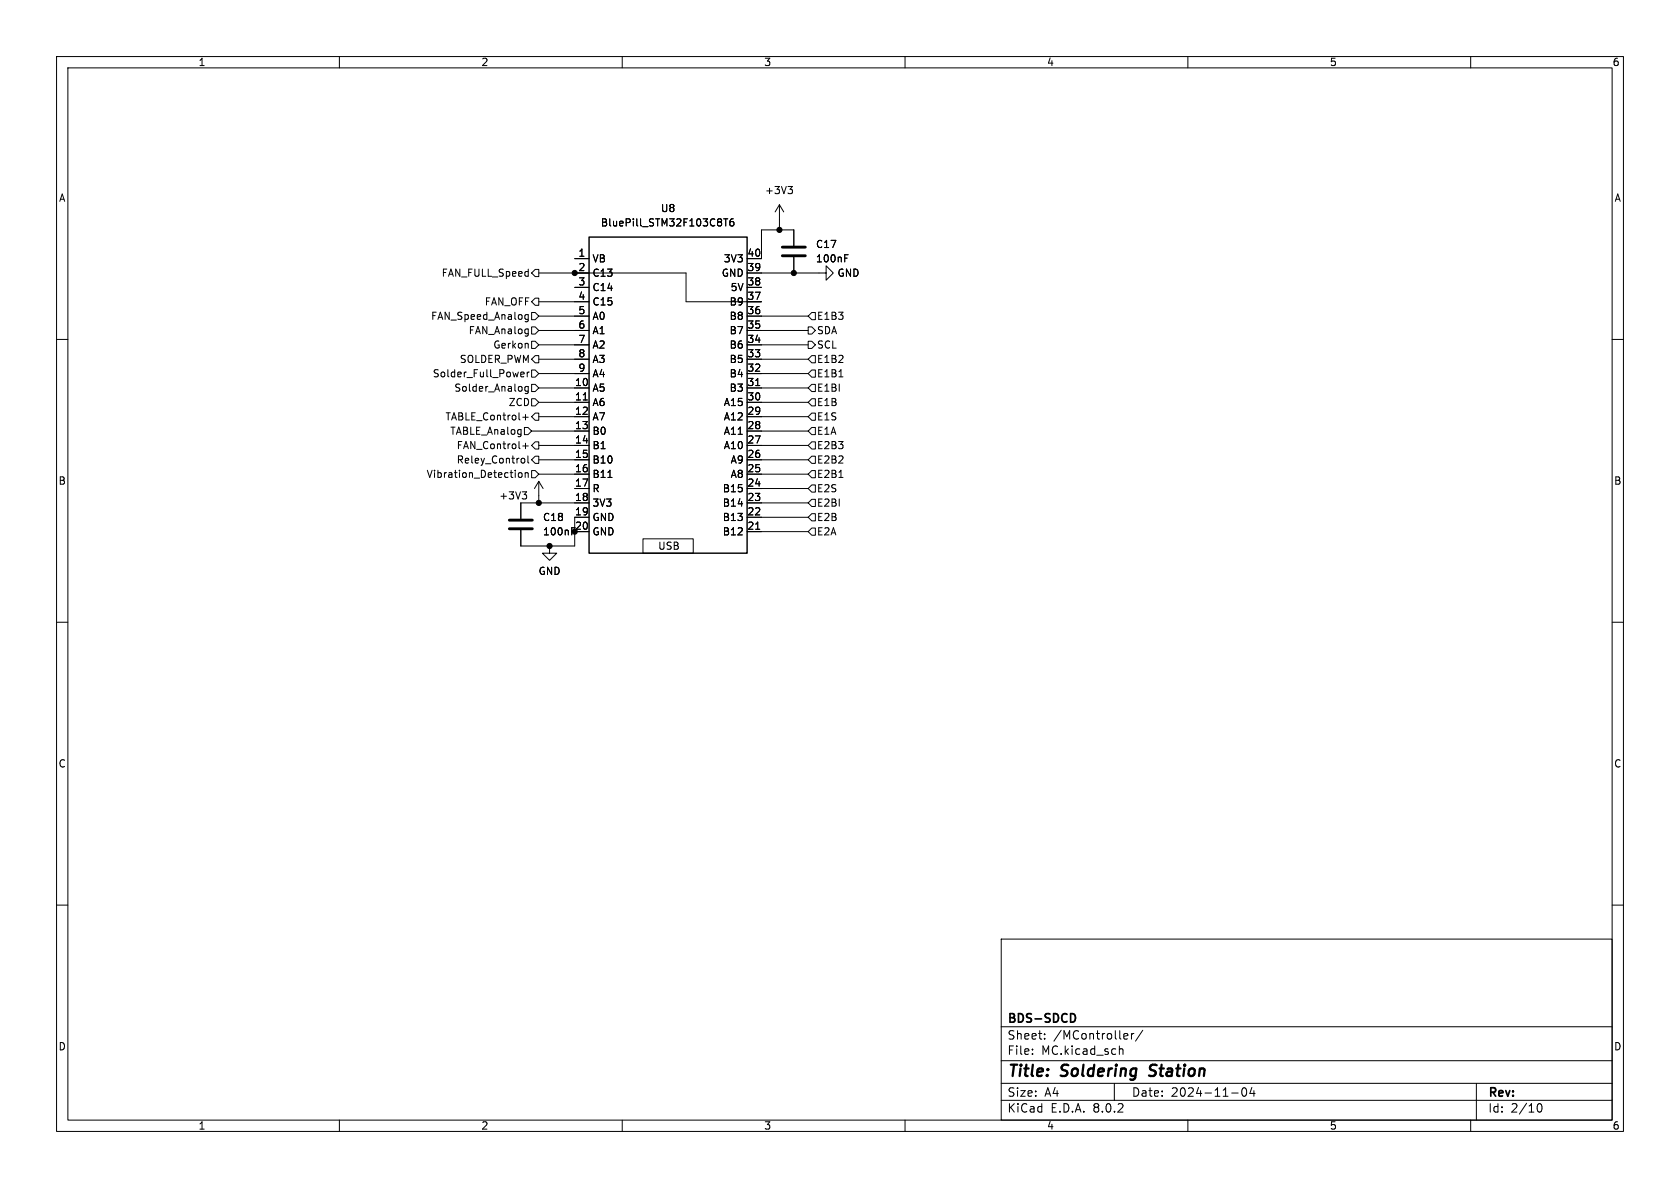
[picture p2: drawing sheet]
<svg xmlns="http://www.w3.org/2000/svg" width="297mm" height="210mm" viewBox="0 0 297 210" stroke-linecap="round" stroke-linejoin="round" font-family="sans-serif">
<g fill="none" stroke="#000" stroke-width=".18">
<path d="M10 10h277v190h-277zM12 12h273v186h-273zM60 10v2M110 10v2M160 10v2M210 10v2M260 10v2M127.9 38.7h.8M128.3 38.7v1.2M129.6 38.7h-.3a.86 .86 0 0 0 0 1.2l.4-.1 .1-.4-.3-.2h-.4l-.1 .2M137.8 36.2l-.8 1.3M137.8 36.2v4.4"/>
<path d="M137.8 36.2l.8 1.3M139.3 33h.8l-.4 .4M139.9 33.4l.2 .3v.3l-.2 .2M10 60h2M93.3 58.2h.1M93.4 55.6v1l-.3 .3-.3-.1M93.4 58.2v1l-.1 .2M93.4 55.7l-.4-.1-.2 .3 .1 .5h.5M93.4 58.9l-.1 .1M94 57.8h.6l.6 .6-.6 .7h-.6zM94 55.2h.6l.6 .7-.6 .6h-.6zM94.6 52.7h.6v1.3h-.6l-.6-.7z"/>
<path d="M94.6 47.6h.6v1.3h-.6l-.6-.6zM95.2 48.3h26.1v5h13.3M95.2 58.4h8.9M95.2 55.9h8.9M95.2 53.3h8.9M101.6 45.7h2.5M101.6 50.8h2.5M132.1 48.3h13.9v-1.3l1.3 1.3-1.3 1.2v-1.2M132.1 50.8h2.5M132.1 58.4h10.8M132.1 55.9h10.8M140.3 43.4v-2.8h-5.7v5.1h-2.5"/>
<path d="M140.3 45.5v2.8M142.9 55.9l.6-.7h.6v1.3h-.6zM142.9 57.8h.6l.6 .6-.6 .7h-.6zM149.3 45.6h.5M149.3 45h.6M285 60h2M92 75.9l.1 .1M92.1 66.2l.6-.1-.1-.3h-.4l-.1 .2v.6h.5M92.1 75.9v1.2M92.1 76.7l-.1 .1M92.4 73.8h1M92.4 78.8h1"/>
<path d="M92.7 75.6h.6l.7 .6-.7 .6h-.6zM92.9 73.3v.9M92.9 78.4v.9M93.2 65.8v.8M93.4 68.3v1l-.3 .3-.3-.1M93.4 68.4l-.4-.1-.2 .3 .1 .5h.5M93.6 65.8l-.4 .2M94 70.5h.6l.6 .6-.6 .7h-.6zM94 65.4h.6l.6 .6-.6 .7h-.6zM94 67.9h.6l.6 .7-.6 .6h-.6zM94 60.3h.6l.6 .7-.6 .6h-.6zM94 76.2h10.1"/>
<path d="M94.6 62.9h.6v1.2h-.6l-.6-.6zM94.6 73h.6v1.3h-.6l-.6-.6zM94.6 78.1h.6v1.3h-.6l-.6-.7zM95.2 68.6h8.9M95.2 71.1h8.9M95.2 73.7h8.9M95.2 78.7h8.9M95.2 66h8.9M95.2 63.5h8.9M95.2 61h8.9M103.1 70.7h.7M132.1 68.6h10.8"/>
<path d="M132.1 71.1h10.8M132.1 73.7h10.8M132.1 76.2h10.8M132.1 78.7h10.8M132.1 66h10.8M132.1 63.5h10.8M132.1 61h10.8M133.6 68.2h.7M142.9 78.7l.6-.6h.6v1.3h-.6zM142.9 60.3h.6l.6 .7-.6 .6h-.6zM142.9 68.6l.6-.7h.6v1.3h-.6zM142.9 71.1l.6-.6h.6v1.3h-.6z"/>
<path d="M142.9 66l.6-.6h.6v1.3h-.6zM142.9 73.7l.6-.7h.6v1.3h-.6zM142.9 76.2l.6-.6h.6v1.2h-.6zM143.5 62.9h.6v1.2h-.6l-.6-.6zM148.3 66.6h.7M91.7 83.7l.2-.1 .3 .1 .1 .5-.1 .1-.3 .1-.2-.1zM92.2 81.1l.3-.1 .3 .3-.1 .4-.2 .2-.3-.1M92.3 86.9h.8l-.4 .5M92.8 83.7l.2-.1h.3l.1 .8M92.8 83.6v.8M92.9 87.4l.2 .3v.3l-.2 .2M93.3 80.6v1.1l.2 .2"/>
<path d="M94 83.2h.6l.6 .6-.6 .7h-.6zM94.6 80.6h.6v1.3h-.6l-.6-.6zM95.2 81.3h8.9M95.2 83.8h8.9M95.2 85.1l-.7 1.3M95.2 85.1v3.8M95.2 85.1l.8 1.3M97.2 96.5v1.3h1.2l-1.2 1.3-1.3-1.3h1.3M101.6 86.4h2.5M101.6 94h2.5M104.1 88.9h-12v2.8M104.1 91.4h-2.5v5.1h-9.5v-2.8"/>
<path d="M107.5 84.4h.7M113.7 95.3h8.9v2.5h-8.9zM132.1 81.3h10.8M132.1 83.8h10.8M132.1 86.4h10.8M132.1 88.9h10.8M132.1 91.4h10.8M132.1 94h10.8M133.6 93.6h.7M142.9 94l.6-.7h.6v1.3h-.6zM142.9 86.4l.6-.7h.6v1.3h-.6zM142.9 91.4l.6-.6h.6v1.3h-.6z"/>
<path d="M142.9 81.3l.6-.7h.6v1.3h-.6zM143.5 88.3h.6v1.2h-.6l-.6-.6zM143.5 83.2h.6v1.3h-.6l-.6-.7zM148.3 84.4h.7M10 110h2M285 110h2M10 160h2M285 160h2M177 166h108v32h-108zM60 198v2M110 198v2M160 198v2"/>
<path d="M177 194.5h108M177 191.5h108M177 187.5h108M177 181.5h108M182.5 186.3v.1M182.5 185.5v.1M184.7 183.6v.1M184.7 182.8v.1M197 191.5v3M197.9 184.9v1.5M197.9 185.5l.2-.1 .4 .1v.9M198.9 182.7l.4 .1 .1 .3-.7 .1"/>
<path d="M199.3 183.6l-.4 .1M200 182.7v1M200.5 182.7l-.3 .1-.2 .2M202 182.1l-1.3 2M210 198v2M217.7 193.2h1.2M219.7 192.4l.2-.1a.81 .81 0 0 1 .6 .6 .81 .81 0 0 1-.3 .8l-.2 .1a.81 .81 0 0 1-.3-1.4zM221.3 192.2l-.3 1.1h.9M221.7 192.8v1M260 198v2M261 191.5v6.5M271.7 195.7l.2-.5 .2-.1a.8 .8 0 0 1 .5 .7 .8 .8 0 0 1-.5 .8l-.2-.1-.2-.5"/>
</g>
<path d="M203.1 190.1l.3 .1M203.4 188.4l-.1 .2 .1 .4" fill="none" stroke="#000" stroke-width=".4"/>
<path d="M189.6 179.2a.81 .81 0 0 1 .5 .7 .81 .81 0 0 1-.5 .8" fill="none" stroke="#000" stroke-width=".3"/>
<path d="M138.3 45.2h4.1M138.3 43.7h4.1M90 93.5h4.1M90 91.9h4.1" fill="none" stroke="#000" stroke-width=".51"/>
<path d="M104.1 41.9h28v55.9h-28z" fill="none" stroke="#000" stroke-width=".25"/>
<g fill="#000" stroke="#000" stroke-width=".18">
<circle cx="101.6" cy="48.3" r=".46"/>
<circle cx="137.8" cy="40.6" r=".46"/>
<circle cx="140.3" cy="48.3" r=".46"/>
<circle cx="95.2" cy="88.9" r=".46"/>
<circle cx="97.2" cy="96.5" r=".46"/>
<circle cx="101.6" cy="94" r=".46"/>
</g>
<g font-size="2.8">
<text x="178" y="190.9">Title:</text>
<text x="187.7" y="190.9">Soldering</text>
<text x="204.1" y="190.9">Station</text>
</g>
<g font-size="2.1">
<text x="178" y="184">Sheet:</text>
<text x="178" y="181.2">BDS-SDCD</text>
<text x="186.2" y="184">/MController/</text>
<text x="178" y="186.7">File:</text>
<text x="184.1" y="186.7">MC.kicad_sch</text>
<text x="178" y="196.9">KiCad</text>
<text x="178" y="194.1">Size:</text>
<text x="184.7" y="194.1">A4</text>
<text x="185.7" y="196.9">E.D.A.</text>
<text x="193.3" y="196.9">8.0.2</text>
<text x="200" y="194.1">Date:</text>
<text x="207" y="194.1">2024-11-04</text>
<text x="263" y="194.3">Rev:</text>
<text x="263" y="196.9">Id:</text>
<text x="267.1" y="196.9">2/10</text>
</g>
<g font-size="1.8">
<text x="35" y="11.9">1</text>
<text x="85" y="11.9">2</text>
<text x="135" y="11.9">3</text>
<text x="185" y="11.9">4</text>
<text x="235" y="11.9">5</text>
<text x="285" y="11.9">6</text>
<text x="10.3" y="35.9">A</text>
<text x="135.2" y="34.5">+3V3</text>
<text x="285.3" y="35.9">A</text>
<text x="106.1" y="40.2">BluePill_STM32F103C8T6</text>
<text x="116.7" y="37.7">U8</text>
<text x="102.2" y="45.5">1</text>
<text x="104.6" y="46.6">VB</text>
<text x="127.9" y="46.6">3V3</text>
<text x="132" y="45.5">40</text>
<text x="144.2" y="46.6">100nF</text>
<text x="144.2" y="44">C17</text>
<text x="78" y="49.1">FAN_FULL_Speed</text>
<text x="102.2" y="48">2</text>
<text x="102.2" y="50.5">3</text>
<text x="102.2" y="53.1">4</text>
<text x="104.6" y="49.1">C13</text>
<text x="104.6" y="51.7">C14</text>
<text x="127.5" y="49.1">GND</text>
<text x="129.1" y="51.7">5V</text>
<text x="132" y="53.1">37</text>
<text x="132" y="50.5">38</text>
<text x="132" y="48">39</text>
<text x="148" y="49.1">GND</text>
<text x="76.1" y="56.7">FAN_Speed_Analog</text>
<text x="82.8" y="59.3">FAN_Analog</text>
<text x="85.6" y="54.2">FAN_OFF</text>
<text x="102.2" y="55.6">5</text>
<text x="102.2" y="58.2">6</text>
<text x="104.6" y="54.2">C15</text>
<text x="104.6" y="56.7">A0</text>
<text x="104.6" y="59.3">A1</text>
<text x="128.9" y="59.3">B7</text>
<text x="128.9" y="56.7">B8</text>
<text x="128.9" y="54.2">B9</text>
<text x="132" y="58.2">35</text>
<text x="132" y="55.6">36</text>
<text x="144.3" y="56.7">E1B3</text>
<text x="144.3" y="59.3">SDA</text>
<text x="81.2" y="64.4">SOLDER_PWM</text>
<text x="87.1" y="61.8">Gerkon</text>
<text x="102.2" y="60.7">7</text>
<text x="102.2" y="63.2">8</text>
<text x="102.2" y="65.8">9</text>
<text x="104.6" y="61.8">A2</text>
<text x="104.6" y="64.4">A3</text>
<text x="128.9" y="64.4">B5</text>
<text x="128.9" y="61.8">B6</text>
<text x="132" y="65.8">32</text>
<text x="132" y="63.2">33</text>
<text x="132" y="60.7">34</text>
<text x="144.3" y="61.8">SCL</text>
<text x="144.3" y="64.4">E1B2</text>
<text x="76.4" y="66.9">Solder_Full_Power</text>
<text x="80.2" y="69.4">Solder_Analog</text>
<text x="89.8" y="72">ZCD</text>
<text x="101.6" y="68.3">10</text>
<text x="101.6" y="70.9">11</text>
<text x="104.6" y="69.4">A5</text>
<text x="104.6" y="72">A6</text>
<text x="104.6" y="66.9">A4</text>
<text x="127.9" y="72">A15</text>
<text x="128.9" y="69.4">B3</text>
<text x="128.9" y="66.9">B4</text>
<text x="132" y="70.9">30</text>
<text x="132" y="68.3">31</text>
<text x="144.3" y="69.4">E1BI</text>
<text x="144.3" y="72">E1B</text>
<text x="144.3" y="66.9">E1B1</text>
<text x="78.6" y="74.5">TABLE_Control+</text>
<text x="79.5" y="77.1">TABLE_Analog</text>
<text x="101.6" y="73.4">12</text>
<text x="101.6" y="75.9">13</text>
<text x="104.6" y="74.5">A7</text>
<text x="104.6" y="77.1">B0</text>
<text x="127.9" y="77.1">A11</text>
<text x="127.9" y="74.5">A12</text>
<text x="132" y="75.9">28</text>
<text x="132" y="73.4">29</text>
<text x="144.3" y="74.5">E1S</text>
<text x="144.3" y="77.1">E1A</text>
<text x="80.6" y="82.1">Reley_Control</text>
<text x="80.6" y="79.6">FAN_Control+</text>
<text x="101.6" y="78.5">14</text>
<text x="101.6" y="81">15</text>
<text x="101.6" y="83.6">16</text>
<text x="104.6" y="79.6">B1</text>
<text x="104.6" y="82.1">B10</text>
<text x="127.9" y="79.6">A10</text>
<text x="129.1" y="82.1">A9</text>
<text x="132" y="83.6">25</text>
<text x="132" y="81">26</text>
<text x="132" y="78.5">27</text>
<text x="144.3" y="79.6">E2B3</text>
<text x="144.3" y="82.1">E2B2</text>
<text x="10.3" y="85.9">B</text>
<text x="75.3" y="84.7">Vibration_Detection</text>
<text x="88.2" y="88.5">+3V3</text>
<text x="101.6" y="86.1">17</text>
<text x="101.6" y="88.6">18</text>
<text x="104.6" y="84.7">B11</text>
<text x="104.6" y="87.2">R</text>
<text x="104.6" y="89.8">3V3</text>
<text x="127.7" y="89.8">B14</text>
<text x="127.7" y="87.2">B15</text>
<text x="129.1" y="84.7">A8</text>
<text x="132" y="88.6">23</text>
<text x="132" y="86.1">24</text>
<text x="144.3" y="87.2">E2S</text>
<text x="144.3" y="89.8">E2BI</text>
<text x="144.3" y="84.7">E2B1</text>
<text x="285.3" y="85.9">B</text>
<text x="95.9" y="94.8">100nF</text>
<text x="95.9" y="92.3">C18</text>
<text x="101.6" y="91.2">19</text>
<text x="101.6" y="93.7">20</text>
<text x="104.6" y="92.3">GND</text>
<text x="104.6" y="94.8">GND</text>
<text x="127.7" y="94.8">B12</text>
<text x="127.7" y="92.3">B13</text>
<text x="132" y="93.7">21</text>
<text x="132" y="91.2">22</text>
<text x="144.3" y="94.8">E2A</text>
<text x="144.3" y="92.3">E2B</text>
<text x="95.1" y="101.8">GND</text>
<text x="116.2" y="97.4">USB</text>
<text x="10.3" y="135.9">C</text>
<text x="285.3" y="135.9">C</text>
<text x="10.3" y="185.9">D</text>
<text x="285.3" y="185.9">D</text>
<text x="35" y="199.9">1</text>
<text x="85" y="199.9">2</text>
<text x="135" y="199.9">3</text>
<text x="185" y="199.9">4</text>
<text x="235" y="199.9">5</text>
<text x="285" y="199.9">6</text>
</g>
</svg>
